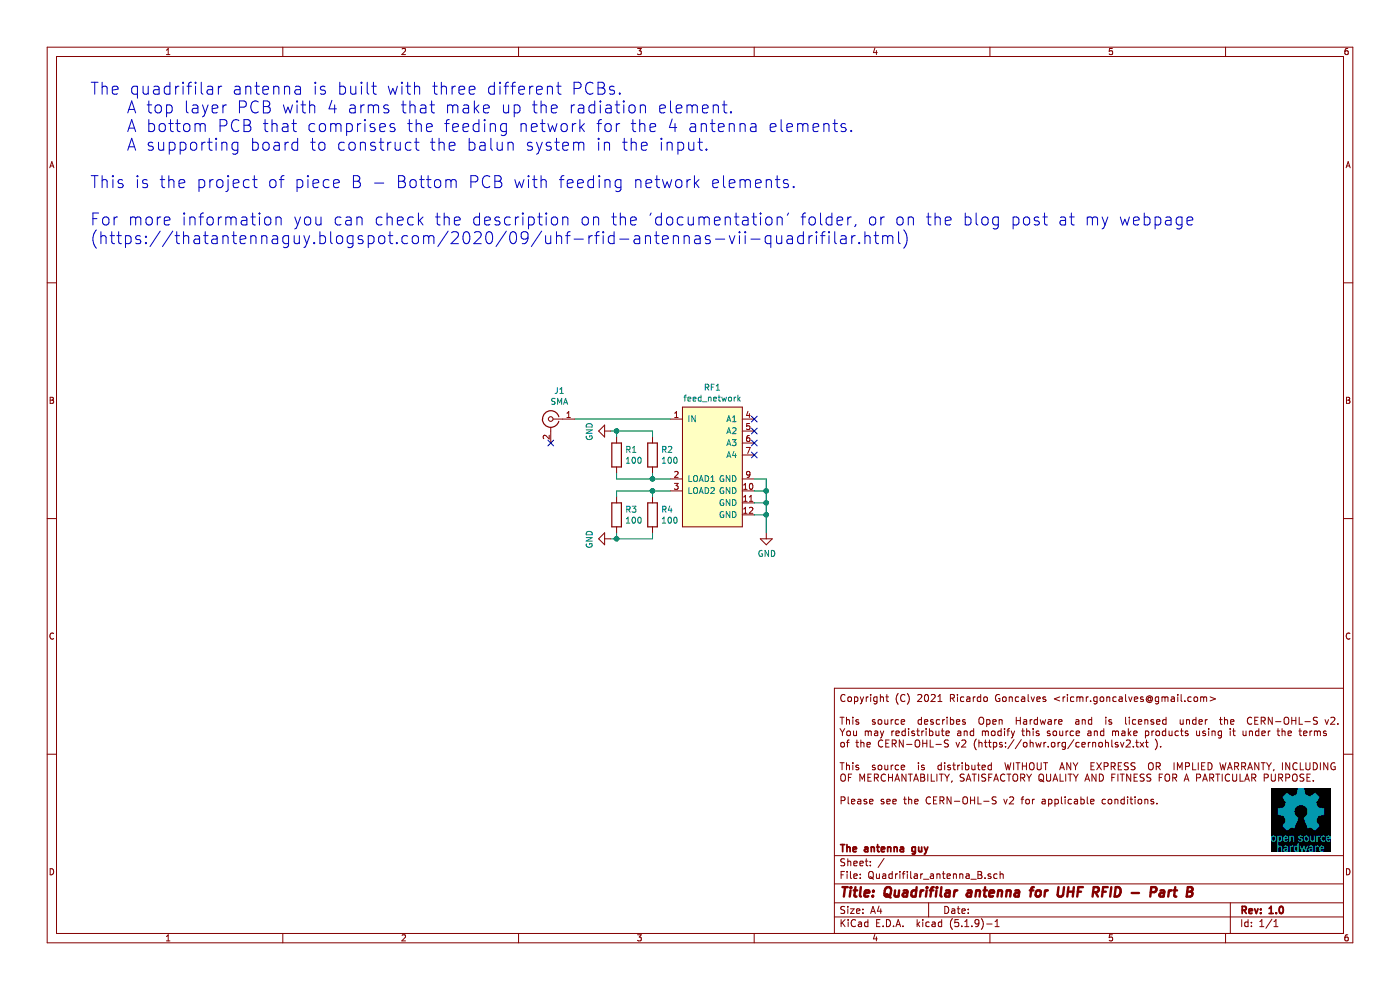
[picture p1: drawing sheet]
EESchema Schematic File Version 4
EELAYER 30 0
EELAYER END
$Descr A4 11693 8268
encoding utf-8
Sheet 1 1
Title "Quadrifilar antenna for UHF RFID - Part B"
Date ""
Rev "1.0"
Comp "The antenna guy"
Comment1 ""
Comment2 ""
Comment3 ""
Comment4 ""
$EndDescr
Text Notes 750  2050 0    100  ~ 0
The quadrifilar antenna is built with three different PCBs.\n    A top layer PCB with 4 arms that make up the radiation element.\n    A bottom PCB that comprises the feeding network for the 4 antenna elements.\n    A supporting board to construct the balun system in the input.\n\nThis is the project of piece B - Bottom PCB with feeding network elements.\n\nFor more information you can check the description on the 'documentation' folder, or on the blog post at my webpage \n(https://thatantennaguy.blogspot.com/2020/09/uhf-rfid-antennas-vii-quadrifilar.html)
$Comp
L Device:R R4
U 1 1
P 5450 4300
F 0 "R4" H 5520 4346 50  0000 L CNN
F 1 "100" H 5520 4255 50  0000 L CNN
F 2 "Resistor_SMD:R_0402_1005Metric" V 5380 4300 50  0001 C CNN
F 3 "https://datasheet.lcsc.com/szlcsc/Uniroyal-Elec-0402WGF1000TCE_C25076.pdf" H 5450 4300 50  0001 C CNN
F 4 "Uniroyal Elec" H 5450 4300 50  0001 C CNN "Manufacturer"
F 5 "0402WGF1000TCE" H 5450 4300 50  0001 C CNN "Mfr. PN"
F 6 "C25076" H 5450 4300 50  0001 C CNN "LCSC"
F 7 "LCSC" H 5450 4300 50  0001 C CNN "Supplier"
F 8 "-" H 5450 4300 50  0001 C CNN "Supplier PN"
	1    5450 4300
	1    0    0    -1  
$EndComp
$Comp
L Device:R R3
U 1 1
P 5150 4300
F 0 "R3" H 5220 4346 50  0000 L CNN
F 1 "100" H 5220 4255 50  0000 L CNN
F 2 "Resistor_SMD:R_0402_1005Metric" V 5080 4300 50  0001 C CNN
F 3 "https://datasheet.lcsc.com/szlcsc/Uniroyal-Elec-0402WGF1000TCE_C25076.pdf" H 5150 4300 50  0001 C CNN
F 4 "Uniroyal Elec" H 5150 4300 50  0001 C CNN "Manufacturer"
F 5 "0402WGF1000TCE" H 5150 4300 50  0001 C CNN "Mfr. PN"
F 6 "C25076" H 5150 4300 50  0001 C CNN "LCSC"
F 7 "LCSC" H 5150 4300 50  0001 C CNN "Supplier"
F 8 "-" H 5150 4300 50  0001 C CNN "Supplier PN"
	1    5150 4300
	1    0    0    -1  
$EndComp
Wire Wire Line
	5600 4100 5450 4100
Wire Wire Line
	5450 4150 5450 4100
Wire Wire Line
	5450 4100 5150 4100
Wire Wire Line
	5150 4100 5150 4150
Connection ~ 5450 4100
$Comp
L power:GND #PWR03
U 1 1
P 5100 4500
F 0 "#PWR03" H 5100 4250 50  0001 C CNN
F 1 "GND" H 5105 4327 50  0000 C CNN
F 2 "" H 5100 4500 50  0001 C CNN
F 3 "" H 5100 4500 50  0001 C CNN
	1    5100 4500
	0    1    1    0   
$EndComp
Wire Wire Line
	5150 4450 5150 4500
Wire Wire Line
	5150 4500 5450 4500
Wire Wire Line
	5450 4500 5450 4450
$Comp
L Device:R R2
U 1 1
P 5450 3800
F 0 "R2" H 5520 3846 50  0000 L CNN
F 1 "100" H 5520 3755 50  0000 L CNN
F 2 "Resistor_SMD:R_0402_1005Metric" V 5380 3800 50  0001 C CNN
F 3 "https://datasheet.lcsc.com/szlcsc/Uniroyal-Elec-0402WGF1000TCE_C25076.pdf" H 5450 3800 50  0001 C CNN
F 4 "Uniroyal Elec" H 5450 3800 50  0001 C CNN "Manufacturer"
F 5 "0402WGF1000TCE" H 5450 3800 50  0001 C CNN "Mfr. PN"
F 6 "C25076" H 5450 3800 50  0001 C CNN "LCSC"
F 7 "LCSC" H 5450 3800 50  0001 C CNN "Supplier"
F 8 "-" H 5450 3800 50  0001 C CNN "Supplier PN"
	1    5450 3800
	1    0    0    -1  
$EndComp
$Comp
L Device:R R1
U 1 1
P 5150 3800
F 0 "R1" H 5220 3846 50  0000 L CNN
F 1 "100" H 5220 3755 50  0000 L CNN
F 2 "Resistor_SMD:R_0402_1005Metric" V 5080 3800 50  0001 C CNN
F 3 "https://datasheet.lcsc.com/szlcsc/Uniroyal-Elec-0402WGF1000TCE_C25076.pdf" H 5150 3800 50  0001 C CNN
F 4 "Uniroyal Elec" H 5150 3800 50  0001 C CNN "Manufacturer"
F 5 "0402WGF1000TCE" H 5150 3800 50  0001 C CNN "Mfr. PN"
F 6 "C25076" H 5150 3800 50  0001 C CNN "LCSC"
F 7 "LCSC" H 5150 3800 50  0001 C CNN "Supplier"
F 8 "-" H 5150 3800 50  0001 C CNN "Supplier PN"
	1    5150 3800
	1    0    0    -1  
$EndComp
Wire Wire Line
	5450 3650 5450 3600
Wire Wire Line
	5450 3600 5150 3600
Wire Wire Line
	5150 3600 5150 3650
Wire Wire Line
	5150 3950 5150 4000
Wire Wire Line
	5150 4000 5450 4000
Wire Wire Line
	5450 4000 5450 3950
Wire Wire Line
	5600 4000 5450 4000
Connection ~ 5450 4000
$Comp
L power:GND #PWR01
U 1 1
P 5100 3600
F 0 "#PWR01" H 5100 3350 50  0001 C CNN
F 1 "GND" H 5105 3427 50  0000 C CNN
F 2 "" H 5100 3600 50  0001 C CNN
F 3 "" H 5100 3600 50  0001 C CNN
	1    5100 3600
	0    1    1    0   
$EndComp
NoConn ~ 6300 3500
NoConn ~ 6300 3600
NoConn ~ 6300 3700
NoConn ~ 6300 3800
$Comp
L Connector:Conn_Coaxial J1
U 1 1
P 4600 3500
F 0 "J1" H 4528 3738 50  0000 C CNN
F 1 "SMA" H 4528 3647 50  0000 C CNN
F 2 "Quadrifilar_antenna:SMA_Samtec_J-P-X-ST-EM1-Removed_top_pads" H 4600 3500 50  0001 C CNN
F 3 " ~" H 4600 3500 50  0001 C CNN
	1    4600 3500
	-1   0    0    -1  
$EndComp
Wire Wire Line
	5600 3500 4800 3500
NoConn ~ 4600 3700
$Comp
L quadrifilar_antenna:feed_network RF1
U 1 1
P 5950 3900
F 0 "RF1" H 5950 4565 50  0000 C CNN
F 1 "feed_network" H 5950 4474 50  0000 C CNN
F 2 "Quadrifilar_antenna:feed_network" H 5900 4200 50  0001 C CNN
F 3 "" H 5900 4200 50  0001 C CNN
	1    5950 3900
	1    0    0    -1  
$EndComp
Wire Wire Line
	5150 3600 5100 3600
Connection ~ 5150 3600
Wire Wire Line
	5100 4500 5150 4500
Connection ~ 5150 4500
$Comp
L power:GND #PWR0101
U 1 1
P 6400 4450
F 0 "#PWR0101" H 6400 4200 50  0001 C CNN
F 1 "GND" H 6405 4277 50  0000 C CNN
F 2 "" H 6400 4450 50  0001 C CNN
F 3 "" H 6400 4450 50  0001 C CNN
	1    6400 4450
	1    0    0    -1  
$EndComp
Wire Wire Line
	6400 4450 6400 4300
Wire Wire Line
	6400 4000 6300 4000
Wire Wire Line
	6300 4100 6400 4100
Connection ~ 6400 4100
Wire Wire Line
	6400 4100 6400 4000
Wire Wire Line
	6300 4200 6400 4200
Connection ~ 6400 4200
Wire Wire Line
	6400 4200 6400 4100
Wire Wire Line
	6300 4300 6400 4300
Connection ~ 6400 4300
Wire Wire Line
	6400 4300 6400 4200
$EndSCHEMATC
